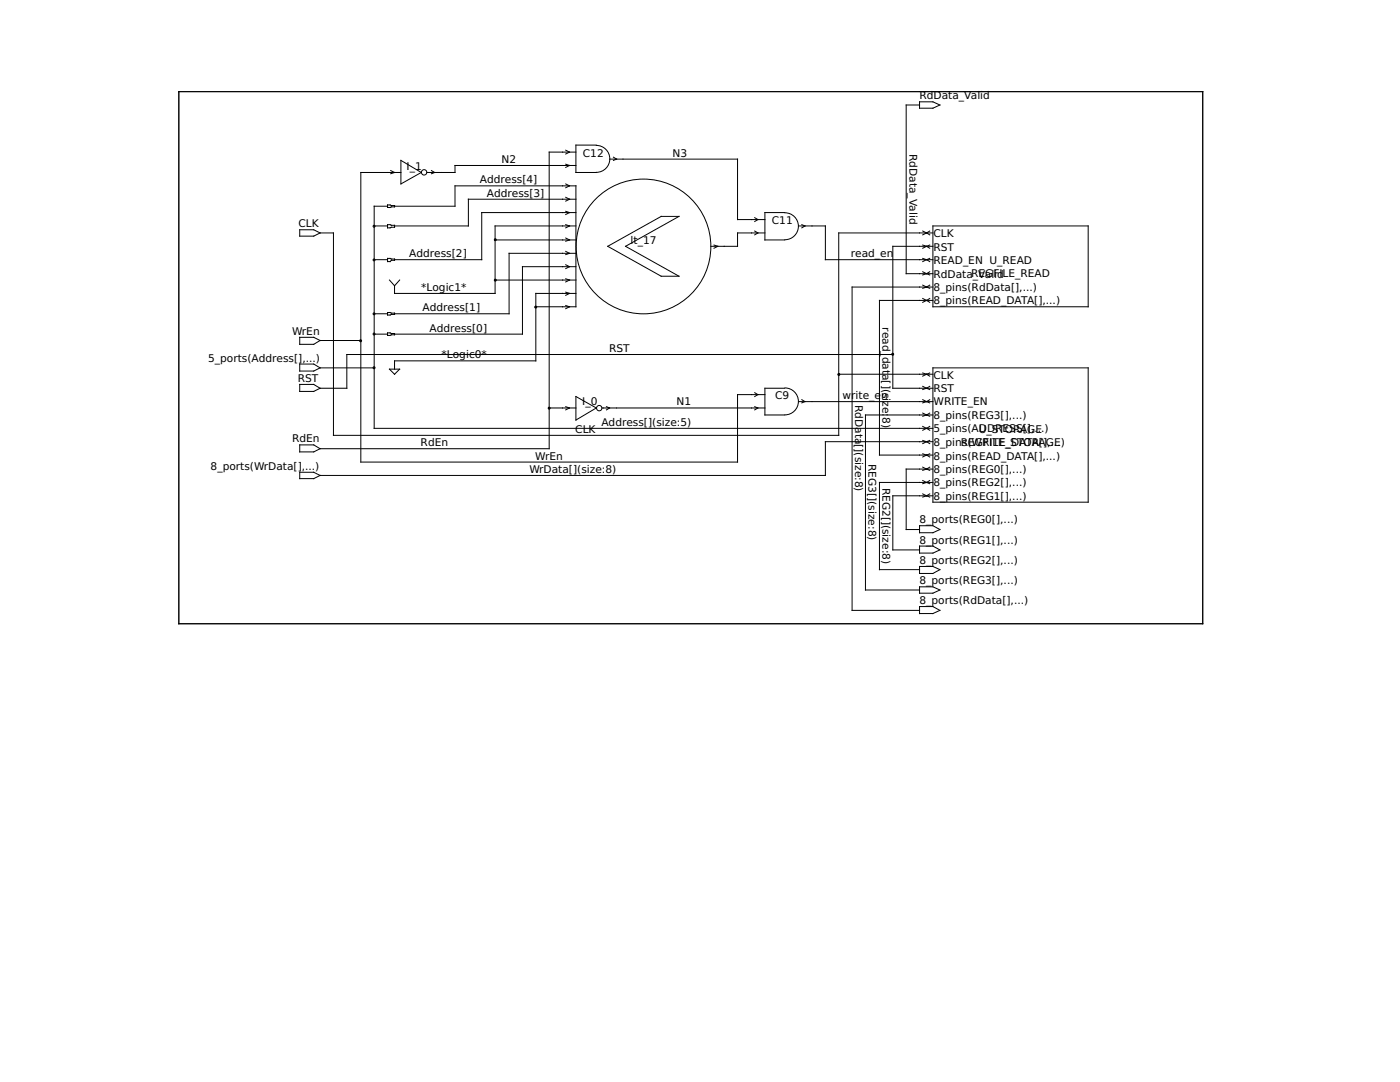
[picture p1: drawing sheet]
<svg xmlns="http://www.w3.org/2000/svg" width="279mm" height="216mm" viewBox="0 0 279 216" stroke-linecap="round" stroke-linejoin="round" font-family="sans-serif">
<g fill="none" stroke="#000" stroke-width=".2">
<path d="M35.7 18.3h204.3v106.2h-204.3zM78 34l.7 .4-.7 .3M80 34.4h-8v57.8h75.2v-13.5h5.5M80 32l4.1 2.4-4.1 2.3zM86.1 34l.6 .4-.6 .3M112.9 32.8l.8 .2-.8 .4M112.9 30l.8 .4-.8 .3M112.9 36.7l.8 .4-.8 .4M112.9 39.4l.8 .4-.8 .3M114.9 39.8h-21.4v5.3h-14.8M114.9 33h-24.1v1.4h-5.6M114.9 30.4h-5.3v59.1h-45.7"/>
<path d="M119 29h-4.1v5.4h4.1M119 29a2.69 2.69 0 0 1 2.7 2.7 2.69 2.69 0 0 1-2.7 2.7M121.7 31.7h25.5v12.1h5.5M122.4 31.4l.7 .3-.7 .3M183.5 21h-2.7v33.6h5.4M183.5 20.3h2.7l1.4 .7-1.4 .6h-2.7zM59.8 45.8h2.8l1.3 .7-1.3 .6h-2.8zM63.9 46.5h2.6v40.4h100.9v-40.4h18.8M74.7 45.1h2.6M74.7 51.8h2.6M77.3 40.9l1.4 .1v.3l-1.4 .1zM77.3 44.8l1.4 .2v.3l-1.4 .2z"/>
<path d="M77.3 51.6l1.4 .1v.2h-.6l-.2 .3h-.6zM77.3 41.1h-2.6v44.4h111.5M77.7 55.9l1 1.1M78.7 41.1h12.1v-4h24.1v24.1h-8M79.8 55.9l-1.1 1.1M98.8 47.9h16.1M98.8 55.9h16.1M112.9 42.2l.8 .2-.8 .4M112.9 44.8l.8 .3-.8 .4M112.9 47.5l.8 .4-.8 .2M112.9 50.2l.8 .3-.8 .3M112.9 52.8l.8 .4-.8 .4"/>
<path d="M112.9 55.6l.8 .3-.8 .4M112.9 58.3l.8 .2-.8 .4M114.9 45.1h-16.1v13.4h-20.1v-1.5M114.9 58.5h-8v13.5h-28.2v1.7M114.9 42.4h-18.8v9.4h-17.4M114.9 50.5h-13.3v12.1h-22.9M114.9 53.2h-10.6v13.5h-25.6M121.3 49.1l10.7-5.9h3.5l-10.7 5.9 10.7 6h-3.5zM142.5 48.9l.8 .2-.8 .4M150.6 43.4l.7 .4-.7 .4M150.6 46.1l.7 .4-.7 .4M152.7 46.5h-5.5v2.6h-5.3"/>
<path d="M156.6 42.4h-3.9v5.5h3.9M156.7 42.5a2.69 2.69 0 0 1 2.6 2.6 2.69 2.69 0 0 1-2.6 2.7M159.4 45.1h5.3v6.7h21.5M160 44.8l.7 .3-.7 .4M184.2 54.2l.7 .4M184.2 51.6l.7 .2M184.2 48.9l.7 .2M184.2 46.1l.7 .4M184.2 59.6l.7 .3M184.2 56.9l.7 .4M184.9 54.6l.6 .3M184.9 54.6l-.7 .3"/>
<path d="M184.9 51.8l.6 .4M184.9 51.8l-.7 .4M184.9 49.1l.6 .4M184.9 49.1l-.7 .4M184.9 46.5l.6 .4M184.9 46.5l-.7 .4M184.9 59.9l.6 .4M184.9 59.9l-.7 .4M184.9 57.3l.6 .2M184.9 57.3l-.7 .2M185.5 54.2l-.6 .4M185.5 51.6l-.6 .2"/>
<path d="M185.5 48.9l-.6 .2M185.5 46.1l-.6 .4M185.5 59.6l-.6 .3M185.5 56.9l-.6 .4M186.2 45.1h31v16.1h-31zM186.2 49.1h-8v28.4h8M186.2 59.9h-10.7v30.9h10.7M186.2 57.3h-16.1v64.5h13.4M59.8 67.3h2.8l1.3 .6-1.3 .8h-2.8zM59.8 72.6h2.8l1.3 .8-1.3 .6h-2.8zM59.8 76.7h2.8l1.3 .8-1.3 .6h-2.8zM63.9 73.4h10.8"/>
<path d="M63.9 67.9h8.1M74.7 62.6h2.6M74.7 66.7h2.6M77.3 62.4l1.4 .1v.2l-1.4 .2zM77.3 66.4l1.4 .1v.3l-1.4 .1zM77.7 73.7h2.1l-1.1 1zM112.9 61l.8 .2-.8 .4M114.9 79.1l4.1 2.3-4.1 2.4zM150.6 78.4l.7 .3-.7 .4M156.6 77.5h-3.9v5.3h3.9M156.7 77.4a2.69 2.69 0 0 1 2.6 2.7 2.69 2.69 0 0 1-2.6 2.7M160 79.8l.7 .3-.7 .3"/>
<path d="M167.4 74.7h18.8M178.2 70.7h-109v6.8h-5.3M184.2 74.4l.7 .3M184.2 77.1l.7 .4M184.2 79.8l.7 .3M184.9 74.7l.6 .4M184.9 74.7l-.7 .4M184.9 77.5l.6 .2M184.9 77.5l-.7 .2M185.5 74.4l-.6 .3M185.5 77.1l-.6 .4M185.5 79.8l-.6 .3"/>
<path d="M186.2 73.4h31v26.8h-31zM59.8 88.8h2.8l1.3 .7-1.3 .7h-2.8zM59.8 94.2h2.8l1.3 .7-1.3 .6h-2.8zM109.6 81.4h5.3M112.9 81.2l.8 .2-.8 .4M120.1 81.4h32.6M121 81.2l.7 .2-.7 .4M150.6 81.2l.7 .2-.7 .4M159.4 80.1h26.8M184.2 82.4l.7 .4M184.2 85.1l.7 .4M184.2 87.9l.7 .2"/>
<path d="M184.2 90.6l.7 .2M184.2 93.2l.7 .4M184.2 95.9l.7 .4M184.2 98.6l.7 .3M184.9 80.1l.6 .3M184.9 80.1l-.7 .3M184.9 82.8l.6 .3M184.9 82.8l-.7 .3M184.9 85.5l.6 .4M184.9 85.5l-.7 .4M184.9 88.1l.6 .4M184.9 88.1l-.7 .4"/>
<path d="M184.9 90.8l.6 .4M184.9 90.8l-.7 .4M184.9 93.6l.6 .3M184.9 93.6l-.7 .3M184.9 96.3l.6 .2M184.9 96.3l-.7 .2M184.9 98.9l.6 .3M184.9 98.9l-.7 .3M185.5 82.4l-.6 .4M185.5 85.1l-.6 .4M185.5 87.9l-.6 .2M185.5 90.6l-.6 .2"/>
<path d="M185.5 93.2l-.6 .4M185.5 95.9l-.6 .4M185.5 98.6l-.6 .3M186.2 82.8h-13.5v34.9h10.8M186.2 88.1h-21.5v6.8h-100.8M186.2 93.6h-5.4v12.1h2.7M186.2 96.3h-10.7v17.4h8M186.2 98.9h-8v10.8h5.3M183.5 104.9h2.7l1.4 .8-1.4 .6h-2.7zM183.5 109h2.7l1.4 .7-1.4 .7h-2.7zM183.5 113h2.7l1.4 .7-1.4 .7h-2.7zM183.5 117.1h2.7l1.4 .6-1.4 .7h-2.7z"/>
<path d="M183.5 121h2.7l1.4 .8-1.4 .6h-2.7z"/>
<circle cx="84.6" cy="34.4" r=".54"/>
<circle cx="74.7" cy="51.9" r=".2"/>
<circle cx="74.7" cy="45.1" r=".2"/>
<circle cx="128.4" cy="49.2" r="13.4"/>
<circle cx="74.7" cy="62.6" r=".2"/>
<circle cx="74.7" cy="66.7" r=".2"/>
<circle cx="74.7" cy="73.4" r=".2"/>
<circle cx="119.6" cy="81.4" r=".54"/>
</g>
<g fill="#000" stroke="#000" stroke-width=".2">
<circle cx="98.8" cy="55.9" r=".2"/>
<circle cx="98.8" cy="47.8" r=".2"/>
<circle cx="72" cy="68" r=".2"/>
<circle cx="106.9" cy="61.3" r=".2"/>
<circle cx="167.4" cy="74.7" r=".2"/>
<circle cx="178.2" cy="70.7" r=".2"/>
<circle cx="109.6" cy="81.4" r=".2"/>
</g>
<g font-size="2.1">
<text x="183.5" y="19.7">RdData_Valid</text>
<text x="81.2" y="33.9">I_1</text>
<text x="100.1" y="32.5">N2</text>
<text x="116.3" y="31.2">C12</text>
<text x="134.2" y="31.2">N3</text>
<text x="181.5" y="30.7" transform="rotate(90 181.5 30.7)">RdData_Valid</text>
<text x="95.8" y="36.6">Address[4]</text>
<text x="97.2" y="39.2">Address[3]</text>
<text x="59.6" y="45.2">CLK</text>
<text x="154.1" y="44.7">C11</text>
<text x="186.3" y="47.2">CLK</text>
<text x="81.7" y="51.3">Address[2]</text>
<text x="125.9" y="48.6">lt_17</text>
<text x="169.8" y="51.3">read_en</text>
<text x="186.3" y="52.7">READ_EN U_READ</text>
<text x="186.3" y="50">RST</text>
<text x="84.1" y="58">*Logic1*</text>
<text x="186.3" y="58">8_pins(RdData[],...)</text>
<text x="186.3" y="55.4">RdDataRVGFILE_READ</text>
<text x="194.2" y="55.4">_Ealid</text>
<text x="84.3" y="62.1">Address[1]</text>
<text x="176.1" y="65.3" transform="rotate(90 176.1 65.3)">read_</text>
<text x="186.3" y="60.7">8_pins(READ_DATA[],...)</text>
<text x="58.3" y="66.8">WrEn</text>
<text x="85.7" y="66.2">Address[0]</text>
<text x="88.1" y="71.5">*Logic0*</text>
<text x="121.5" y="70.2">RST</text>
<text x="176.1" y="71.1" transform="rotate(90 176.1 71.1)">data[](size:</text>
<text x="41.5" y="72.1">5_ports(Address[],...)</text>
<text x="59.4" y="76.2">RST</text>
<text x="186.3" y="75.6">CLK</text>
<text x="116.2" y="80.9">I_0</text>
<text x="135" y="80.9">N1</text>
<text x="154.7" y="79.6">C9</text>
<text x="168.1" y="79.6">write_e</text>
<text x="170.7" y="80.8" transform="rotate(90 170.7 80.8)">RdData</text>
<text x="175.8" y="79.6">n</text>
<text x="176.1" y="83.2" transform="rotate(90 176.1 83.2)">8)</text>
<text x="186.3" y="78.2">RST</text>
<text x="186.3" y="80.9">WRITE_EN</text>
<text x="186.3" y="83.6">8_pins(REG3[],...)</text>
<text x="58.3" y="88.3">RdEn</text>
<text x="83.9" y="89">RdEn</text>
<text x="114.8" y="86.4">CLK</text>
<text x="120" y="85">Address[](size:5)</text>
<text x="170.7" y="88.6" transform="rotate(90 170.7 88.6)">[](size:8)</text>
<text x="186.3" y="86.2">5_pins(AU_STORAGE</text>
<text x="186.3" y="89">8_pinREGFILE_STOAAGE)</text>
<text x="192" y="89">s(WRITE_DATR[],...</text>
<text x="195.4" y="86.2">DDRESS[],...)</text>
<text x="42" y="93.7">8_ports(WrData[],...)</text>
<text x="105.7" y="94.4">WrData[](size:8)</text>
<text x="106.8" y="91.7">WrEn</text>
<text x="173.4" y="92.6" transform="rotate(90 173.4 92.6)">REG3[](size:8)</text>
<text x="186.3" y="91.7">8_pins(READ_DATA[],...)</text>
<text x="186.3" y="94.4">8_pins(REG0[],...)</text>
<text x="176.1" y="97.3" transform="rotate(90 176.1 97.3)">REG2[](size:8)</text>
<text x="186.3" y="97">8_pins(REG2[],...)</text>
<text x="186.3" y="99.7">8_pins(REG1[],...)</text>
<text x="183.5" y="104.4">8_ports(REG0[],...)</text>
<text x="183.5" y="108.5">8_ports(REG1[],...)</text>
<text x="183.5" y="112.5">8_ports(REG2[],...)</text>
<text x="183.5" y="116.5">8_ports(REG3[],...)</text>
<text x="183.5" y="120.5">8_ports(RdData[],...)</text>
</g>
</svg>
